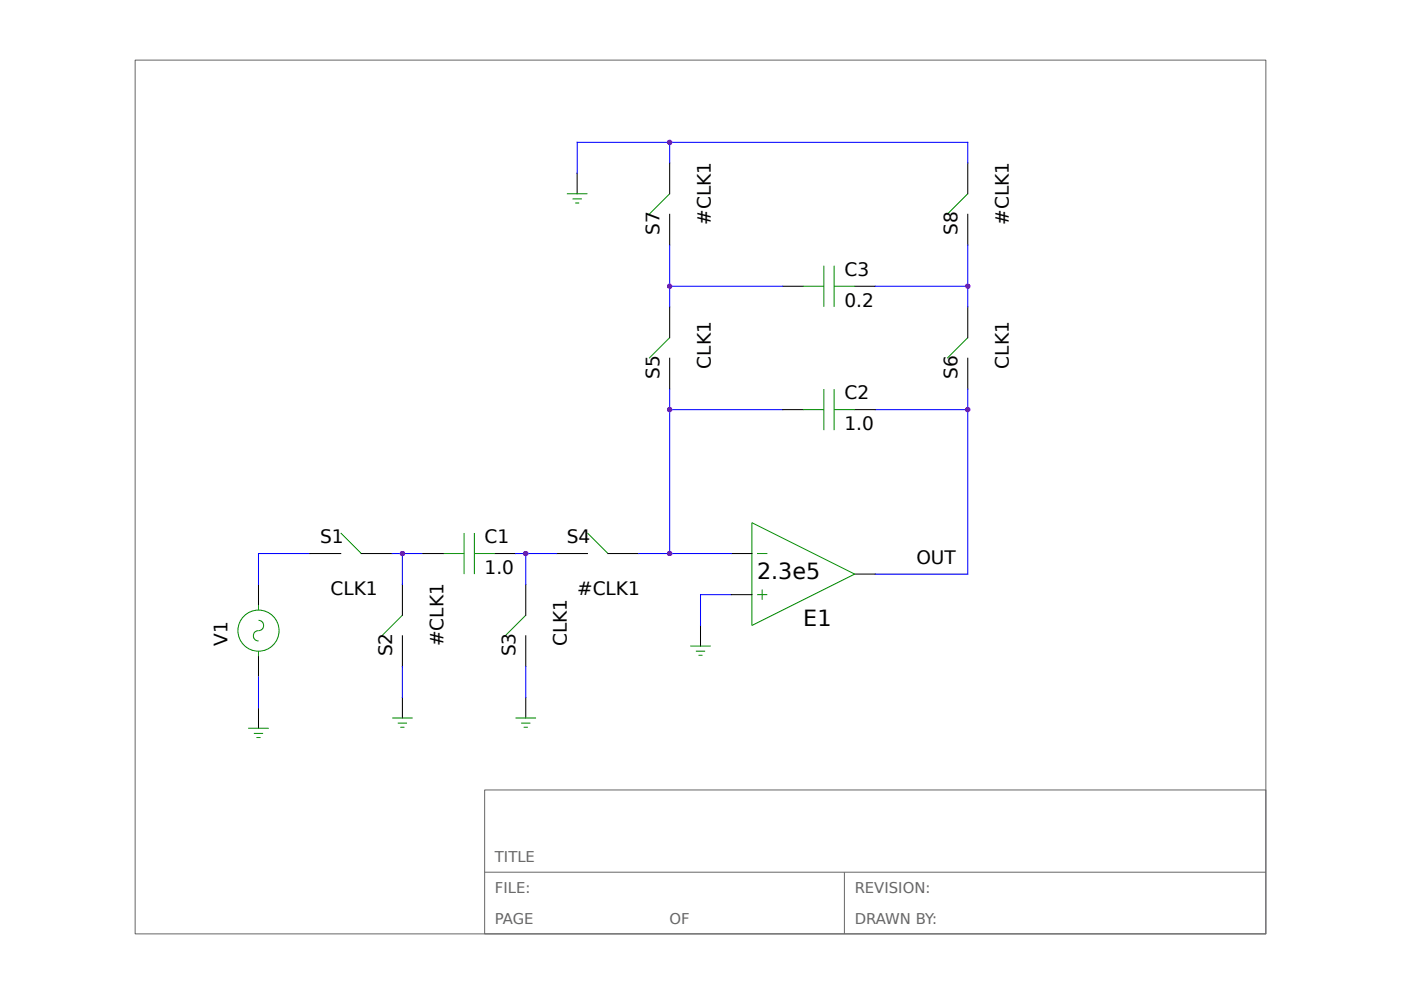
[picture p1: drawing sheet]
<svg xmlns="http://www.w3.org/2000/svg" width="148mm" height="105mm" viewBox="0 0 148 105" stroke-linecap="round" stroke-linejoin="round" font-family="sans-serif">
<g fill="none" stroke="#000" stroke-width=".11">
<path d="M61 18.3v2.2M70.7 17.2v3.3M102.2 17.2v3.3M70.7 22.6v3.3M70.7 32.4v3.3M70.7 37.8v3.3M82.7 30.2h2.2M90.3 30.2h2.2M102.2 22.6v3.3M102.2 32.4v3.3M102.2 37.8v3.3M32.7 58.5h3.3"/>
<path d="M38.2 58.5h3.2M44.7 58.5h2.2M52.3 58.5h2.2M58.8 58.5h3.3M64.2 58.5h3.3M77.3 58.5h2.1M82.7 43.3h2.2M90.3 43.3h2.2M27.3 61.7v2.2M27.3 69.3v2.2M27.3 74.8v2.1M42.5 61.7v3.3"/>
<path d="M42.5 67.2v3.2M42.5 73.7v2.1M55.5 61.7v3.3M55.5 67.2v3.2M55.5 73.7v2.1M74 66.1v2.1M77.3 62.8h2.1M90.3 60.6h2.2"/>
</g>
<g fill="none" stroke="#008b00" stroke-width=".11">
<path d="M59.9 20.5h2.2M60.5 21h1M60.8 21.4h.4M70.7 35.7l-2.1 2.1M70.7 20.5l-2.1 2.1M84.9 30.2h2.1M87 28.1v4.3M88.1 28.1v4.3M88.1 30.2h2.2M102.2 35.7l-2.1 2.1M102.2 20.5l-2.1 2.1M36 56.3l2.2 2.2"/>
<path d="M46.9 58.5h2.1M49 56.3v4.3M50.1 58.5h2.2M50.1 56.3v4.3M62.1 56.3l2.1 2.2M79.4 55.2l10.9 5.4-10.9 5.5zM80 58.5h1.1M84.9 43.3h2.1M87 41.1v4.3M88.1 41.1v4.3M88.1 43.3h2.2M26.2 76.9h2.2"/>
<path d="M26.8 77.5h1M27.1 77.9h.4M27.3 65.5l.4 .1 .1 .3v.3l-.1 .3-.7 .2-.2 .3v.3l.2 .3 .3 .1M27.3 63.9v.5M27.3 68.8v.5M41.4 75.8h2.2M42 76.4h1M42.3 76.8h.4M42.5 65l-2.2 2.2M54.5 75.8h2.1M55.1 76.4h.9M55.3 76.8h.5"/>
<path d="M55.5 65l-2.1 2.2M72.9 68.2h2.2M73.5 68.8h1M73.8 69.2h.4M80 62.8h1.1M80.5 62.3v1.1"/>
<circle cx="27.3" cy="66.6" r="2.17"/>
</g>
<g fill="none" stroke="#00f" stroke-width=".11">
<path d="M70.7 15v2.2M102.2 17.2v-2.2h-41.2v3.3M70.7 25.9v6.5M70.7 30.2h12M92.5 30.2h9.7M102.2 25.9v6.5M32.7 58.5h-5.4v3.2M41.4 58.5h3.3M42.5 58.5v3.2M54.5 58.5h4.3M55.5 58.5v3.2M67.5 58.5h9.8"/>
<path d="M70.7 43.3h12M70.7 41.1v17.4M92.5 43.3h9.7M102.2 41.1v19.5h-9.7M27.3 71.5v3.3M42.5 70.4v3.3M55.5 70.4v3.3M77.3 62.8h-3.3v3.3"/>
</g>
<path d="M14.3 6.3h119.4v92.3h-119.4zM51.2 83.4h82.5v15.2h-82.5zM51.2 92.1h82.5M89.2 92.1v6.5" fill="none" stroke="#666" stroke-width=".11"/>
<g fill="#a020f0">
<path d="M42.3 58.3l.2-.1 .2 .1 .1 .2-.1 .2h-.2h-.2l-.1-.2z"/>
<path d="M55.4 58.3l.1-.1 .2 .1 .1 .2-.1 .2h-.2h-.1l-.1-.2z"/>
<path d="M70.6 43.1l.1-.1 .2 .1 .1 .2-.1 .2h-.2h-.1l-.1-.2z"/>
<path d="M102 43.1l.2-.1 .2 .1 .1 .2-.1 .2h-.2h-.2v-.2z"/>
<path d="M70.6 58.3l.1-.1 .2 .1 .1 .2-.1 .2h-.2h-.1l-.1-.2z"/>
<path d="M70.6 14.8h.1h.2l.1 .2-.1 .2-.2 .1-.1-.1-.1-.2z"/>
<path d="M70.6 30h.1h.2l.1 .2-.1 .2-.2 .1-.1-.1-.1-.2z"/>
<path d="M102 30h.2h.2l.1 .2-.1 .2-.2 .1-.2-.1v-.2z"/>
</g>
<g font-size="2.4">
<text x="80" y="61.2">2.3e5</text>
<text x="84.9" y="66.1">E1</text>
</g>
<g font-size="2">
<text x="75.1" y="23.7" transform="rotate(-90 75.1 23.7)">#CLK1</text>
<text x="106.6" y="23.7" transform="rotate(-90 106.6 23.7)">#CLK1</text>
<text x="69.7" y="24.8" transform="rotate(-90 69.7 24.8)">S7</text>
<text x="89.2" y="29.2">C3</text>
<text x="101.1" y="24.8" transform="rotate(-90 101.1 24.8)">S8</text>
<text x="89.2" y="32.4">0.2</text>
<text x="69.7" y="40" transform="rotate(-90 69.7 40)">S5</text>
<text x="75.1" y="38.9" transform="rotate(-90 75.1 38.9)">CLK1</text>
<text x="101.1" y="40" transform="rotate(-90 101.1 40)">S6</text>
<text x="106.6" y="38.9" transform="rotate(-90 106.6 38.9)">CLK1</text>
<text x="89.2" y="42.2">C2</text>
<text x="89.2" y="45.4">1.0</text>
<text x="33.8" y="57.4">S1</text>
<text x="51.2" y="57.4">C1</text>
<text x="59.9" y="57.4">S4</text>
<text x="96.8" y="59.6">OUT</text>
<text x="34.9" y="62.8">CLK1</text>
<text x="51.2" y="60.6">1.0</text>
<text x="61" y="62.8">#CLK1</text>
<text x="24" y="68.2" transform="rotate(-90 24 68.2)">V1</text>
<text x="41.4" y="69.3" transform="rotate(-90 41.4 69.3)">S2</text>
<text x="46.9" y="68.2" transform="rotate(-90 46.9 68.2)">#CLK1</text>
<text x="54.5" y="69.3" transform="rotate(-90 54.5 69.3)">S3</text>
<text x="59.9" y="68.2" transform="rotate(-90 59.9 68.2)">CLK1</text>
</g>
<g font-size="1.6" fill="#666">
<text x="52.3" y="94.3">FILE:</text>
<text x="52.3" y="91">TITLE</text>
<text x="90.3" y="94.3">REVISION:</text>
<text x="52.3" y="97.6">PAGE</text>
<text x="70.7" y="97.6">OF</text>
<text x="90.3" y="97.6">DRAWN BY:</text>
</g>
</svg>
